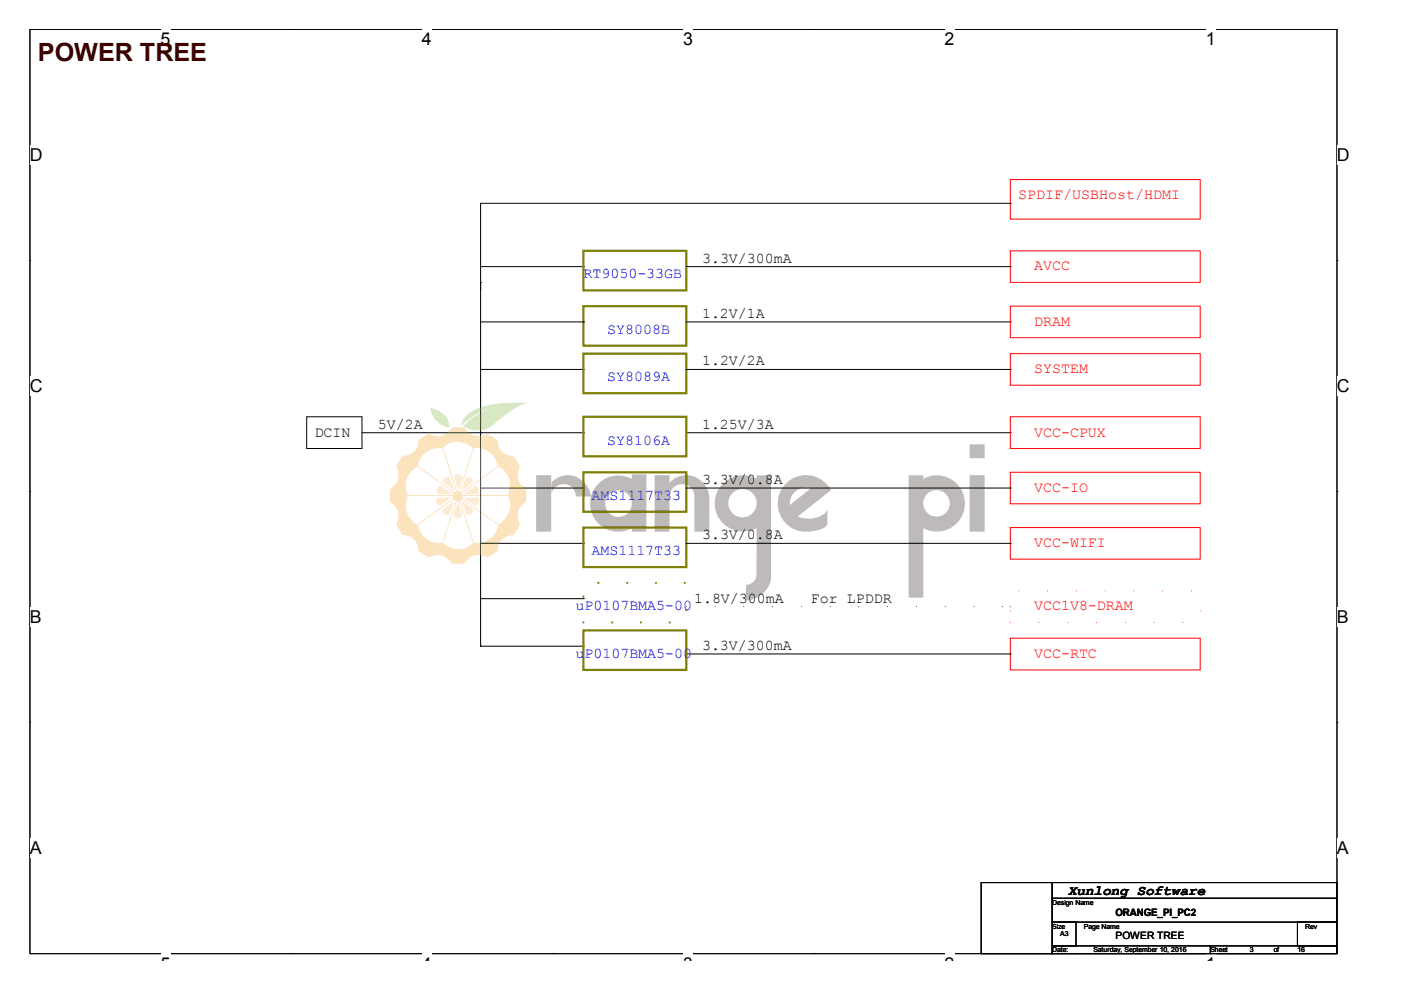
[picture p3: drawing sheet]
<svg xmlns="http://www.w3.org/2000/svg" width="297mm" height="210mm" viewBox="0 0 297 210" stroke-linecap="round" stroke-linejoin="round" font-family="sans-serif">
<path d="M6.4 6.2h277.1v196h-277.1z" fill="none" stroke="#000" stroke-width=".21"/>
<g fill="#fff">
<path d="M34 6.2h2.2v4.3h-2.2z"/>
<path d="M34 202.2h2.2v1.4h-2.2z"/>
</g>
<path d="M61.8 6.2h.1M61.8 202.2h.1" fill="none" stroke="#000" stroke-width=".21"/>
<g fill="#fff">
<path d="M89.5 6.2h2.1v4.3h-2.1z"/>
<path d="M89.5 202.2h2.1v1.4h-2.1z"/>
</g>
<path d="M117.2 6.2h.1M117.2 202.2h.1" fill="none" stroke="#000" stroke-width=".21"/>
<g fill="#fff">
<path d="M144.9 6.2h2.1v4.3h-2.1z"/>
<path d="M144.9 202.2h2.1v1.4h-2.1z"/>
</g>
<path d="M172.6 6.2h.1M172.6 202.2h.1" fill="none" stroke="#000" stroke-width=".21"/>
<g fill="#fff">
<path d="M200.3 6.2h2.1v4.3h-2.1z"/>
<path d="M200.3 202.2h2.1v1.4h-2.1z"/>
</g>
<path d="M228 6.2h.1M228 202.2h.1" fill="none" stroke="#000" stroke-width=".21"/>
<g fill="#fff">
<path d="M255.7 6.2h2.1v4.3h-2.1z"/>
<path d="M255.7 202.2h2.1v1.4h-2.1z"/>
<path d="M6.4 30.7h2.7v4.2h-2.7z"/>
<path d="M283.5 30.7h2.7v4.2h-2.7z"/>
<path d="M6.4 79.7h2.7v4.2h-2.7z"/>
<path d="M283.5 79.7h2.7v4.2h-2.7z"/>
</g>
<path d="M6.4 55.2h.1M283.5 55.2h.1" fill="none" stroke="#000" stroke-width=".21"/>
<g fill="#fff">
<path d="M6.4 128.7h2.5v4.2h-2.5z"/>
<path d="M283.5 128.7h2.5v4.2h-2.5z"/>
</g>
<path d="M6.4 104.2h.1M283.5 104.2h.1" fill="none" stroke="#000" stroke-width=".21"/>
<g fill="#fff">
<path d="M6.4 177.6h2.5v4.3h-2.5z"/>
<path d="M283.5 177.6h2.5v4.3h-2.5z"/>
</g>
<g fill="none" stroke="#000" stroke-width=".21">
<path d="M101.9 59.9h.1M101.9 56.5h21.8M123.7 56.5h.1M145.5 56.5h68.7M214.2 43.1h.1M214.2 56.5h.1M214.2 43.1h-112.3v93.9M101.9 68.3h21.8M101.9 78.3h21.8M123.7 68.3h.1M123.7 78.3h.1M145.5 68.3h68.7"/>
<path d="M145.5 78.3h68.7M214.2 68.3h.1M214.2 78.3h.1M65 88.4h11.8v6.7h-11.8zM76.8 91.8h46.9M101.9 91.8h.1M123.7 91.8h.1M145.5 91.8h68.7M214.2 91.8h.1M101.9 103.5h21.8M101.9 115.2h21.8M123.7 103.5h.1"/>
<path d="M123.7 115.2h.1M145.5 103.5h68.7M145.5 115.2h68.7M214.2 103.5h.1M214.2 115.2h.1M101.9 137h.1M101.9 126.9h21.8M101.9 137h21.8M123.7 126.9h.1M123.7 137h.1M145.5 138.7h68.7M214.2 138.7h.1"/>
<path d="M6.4 153.2h.1M283.5 153.2h.1M208 187.1h15.1v15.1h-15.1zM223.1 187.1h60.4v3.4h-60.4zM223.1 190.5h60.4v5h-60.4zM223.1 195.5h5v5h-5zM275.1 195.5h8.4v5h-8.4zM223.1 200.5h33.5v1.7h-33.5zM256.6 200.5h26.9v1.7h-26.9z"/>
</g>
<path d="M214.2 38.1h40.3v8.4h-40.3zM214.2 53.2h40.3v6.7h-40.3zM214.2 64.9h40.3v6.7h-40.3zM214.2 75h40.3v6.7h-40.3zM214.2 88.4h40.3v6.7h-40.3zM214.2 100.1h40.3v6.7h-40.3zM214.2 111.9h40.3v6.6h-40.3zM214.2 135.3h40.3v6.7h-40.3z" fill="none" stroke="#f00" stroke-width=".21"/>
<path d="M123.7 53.2h21.8v8.4h-21.8zM123.7 64.9h21.8v8.4h-21.8zM123.7 75h21.8v8.4h-21.8zM123.7 88.4h21.8v8.3h-21.8zM123.7 100.1h21.8v8.4h-21.8zM123.7 111.9h21.8v8.3h-21.8zM123.7 133.7h21.8v8.3h-21.8z" fill="none" stroke="#7f7f00" stroke-width=".47"/>
<path d="M145.5 128.6h68.7M214.2 128.6h.1" fill="none" stroke="#000" stroke-width=".21" stroke-dasharray="0 6.1"/>
<path d="M214.2 125.3h40.3v6.7h-40.3z" fill="none" stroke="#f00" stroke-width=".21" stroke-dasharray="0 6.1"/>
<path d="M123.7 123.6h21.8v8.4h-21.8z" fill="none" stroke="#7f7f00" stroke-width=".47" stroke-dasharray="0 6.1"/>
<g fill="#7ab537">
<path d="M98.9 88.1a12.1 12.1 0 0 1 7.7-2.6l5.2-.1a16 16 0 0 0-6.5 4.1 5.3 5.3 0 0 1-7 .8 11.1 11.1 0 0 1 6.8-3.6 9.7 9.7 0 0 0-6.2 2.5l-1.1 1 .3-1z"/>
<path d="M91.2 86.5a4.5 4.5 0 0 1 4.1 3.7v.4a4.7 4.7 0 0 1-4.1-4.1z"/>
</g>
<path d="M85.3 96.7a3.3 3.3 0 0 0 3.4-3.4l2.2-1.3a3.5 3.5 0 0 0 4.9-1.3l1.7-.1a1.45 1.45 0 0 1 1.5 .7 3.3 3.3 0 0 0 4.3 .7l2.2 1.3a3.3 3.3 0 0 0 3.4 3.4l1.3 2.2a3.5 3.5 0 0 0 1.3 4.8l.1 1.7a1.45 1.45 0 0 1-.7 1.5 3.3 3.3 0 0 0-.7 4.3l-1.3 2.2a3.3 3.3 0 0 0-3.4 3.5l-2.2 1.2a3.5 3.5 0 0 0-4.8 1.4h-1.7a1.45 1.45 0 0 1-1.5-.7 3.3 3.3 0 0 0-4.4-.7l-2.2-1.2a3.3 3.3 0 0 0-3.4-3.5l-1.3-2.2a3.5 3.5 0 0 0-1.3-4.8l-.1-1.7a1.45 1.45 0 0 1 .7-1.5 3.3 3.3 0 0 0 .7-4.3z" fill="#f4a323"/>
<g fill="#fff">
<path d="M97.1 105.1l8.5-6.2a4.6 4.6 0 0 1 2.1 6.2z"/>
<path d="M100.3 95a4.6 4.6 0 0 1 5.3 3.9l-8.5 6.2z"/>
<path d="M93.9 94.9a4.6 4.6 0 0 1 6.4 .1l-3.2 10.1-3.3-10.1z"/>
<path d="M89.6 96.5a5 5 0 0 1 4.2-1.5l3.3 10-8.6-6.1 .1-.2a4.7 4.7 0 0 1 1-2.2z"/>
<path d="M87.4 99.8l1.1-.9 8.6 6.2h-10.6a4.4 4.4 0 0 1 .9-5.3z"/>
<path d="M86.5 105.1h10.6l-8.6 6.2a4.6 4.6 0 0 1-2-6.2z"/>
<path d="M88.6 111.3l8.5-6.2-3.2 10a4.6 4.6 0 0 1-5.3-3.8z"/>
<path d="M97.1 105.1l3.3 10a4.6 4.6 0 0 1-6.6 0z"/>
<path d="M97.1 105.1l8.5 6.2a4.6 4.6 0 0 1-5.2 3.8z"/>
<path d="M97.1 105.1l10.5-.1a4.6 4.6 0 0 1-2 6.3z"/>
</g>
<g fill="#f4a323">
<path d="M85.4 113.5l23.4-17 .1 .2-23.4 17z"/>
<circle cx="97" cy="105.2" r="1.06"/>
</g>
<path d="M82.6 105.1h29" fill="none" stroke="#f4a323" stroke-width=".21"/>
<g fill="#f4a323">
<path d="M101.5 91.3l.2 .1-9 27.5-.1-.1z"/>
<path d="M92.6 91.4l.1-.1 9 27.5-.2 .1z"/>
<path d="M85.5 96.5l23.4 17-.1 .2-23.4-17z"/>
</g>
<g fill="#f5b663">
<path d="M96.3 101.1l.5-.5a1.08 1.08 0 0 1 1.3 .5l-1 2.8z"/>
<path d="M94.3 101.4l.4-.2h.7l1 2.9-2.4-1.8 .1-.6z"/>
<path d="M92.8 103.4l.6-.4 2.5 1.7h-3l-.3-.5z"/>
<path d="M92.7 105.5h3l-2.4 1.7-.5-.3a1.08 1.08 0 0 1-.1-1.4z"/>
<path d="M93.8 108.1l2.4-1.8-.9 2.8-.6 .1a1.08 1.08 0 0 1-.9-1.1z"/>
<path d="M97.1 106.5l.8 2.8-.4 .4a1.08 1.08 0 0 1-1.4-.4z"/>
<path d="M97.9 106.2l2.4 1.8-.1 .6a1.08 1.08 0 0 1-1.3 .5z"/>
<path d="M98.3 105.5h3l.3 .5a1.08 1.08 0 0 1-.8 1.2z"/>
<path d="M98.3 104.8l2.4-1.8 .5 .3a1.08 1.08 0 0 1 .1 1.4z"/>
<path d="M98.8 101.3l.6-.1a1.08 1.08 0 0 1 .9 1.1l-2.5 1.8z"/>
</g>
<g fill="#221815">
<path d="M138.8 100.7h3.1v1.7a4.8 4.8 0 0 1 5.4-1.3 4.8 4.8 0 0 1 3.1 4.5v7.1h-3.2v-7.4a2.64 2.64 0 0 0-2.6-2.6 2.64 2.64 0 0 0-2.7 2.6v7.4h-3.1z"/>
<path d="M116.9 102.4v2.9a2.62 2.62 0 0 1 2.6-2.6 2.62 2.62 0 0 1 2.6 2.6h3.2a4.9 4.9 0 0 0-3.3-4.3 4.9 4.9 0 0 0-5.1 1.4zM113.7 100.7h3.2v12h-3.2z"/>
<path d="M128.3 106.8a2.81 2.81 0 0 0 5.6 0 2.81 2.81 0 0 0-5.6 0zM126.9 102.6a5.9 5.9 0 0 1 7-1v-1h3.1v12.1h-3.1v-.7a6 6 0 0 1-7.6-1.7 6 6 0 0 1 .6-7.7z"/>
<path d="M154.4 106.7a3 3 0 0 0 6 0 3 3 0 0 0-6 0zM153.3 102.5a6 6 0 0 1 7.1-1v-.7h3.1v21.5a5.5 5.5 0 0 1-5.3 5v-3.3a2.22 2.22 0 0 0 2.2-2.2v-9.8a6 6 0 0 1-7.6-1.7 6 6 0 0 1 .5-7.8z"/>
<path d="M168.5 104.4a3.2 3.2 0 0 0-1 2.7l4.4-3.6a3.4 3.4 0 0 0-3.4 .9zM166.6 102.5a6 6 0 0 1 9.6 1.4l-7 5.6a5.5 5.5 0 0 0 6-.9l.2-.7v3.1a3.5 3.5 0 0 1-2.9 1.6 6.1 6.1 0 0 1-6.8-2.8 6.1 6.1 0 0 1 .9-7.3z"/>
<path d="M195.7 106.7a2.85 2.85 0 0 0 5.7 0 2.85 2.85 0 0 0-5.7 0zM192.6 100.8h3.2v.7a6 6 0 0 1 8.8 5.3 6 6 0 0 1-8.8 5.2v14.7h-3.2z"/>
<path d="M205.6 100.7v12h3.2v-12zM205.6 94.2h3.2v3h-3.2z"/>
</g>
<text font-size="5.3" fill="#3f0000" x="8" y="12.8">POWER TREE</text>
<g font-size="3.8">
<text x="34" y="9.6">5</text>
<text x="89.5" y="9.6">4</text>
<text x="144.9" y="9.6">3</text>
<text x="200.3" y="9.6">2</text>
<text x="255.7" y="9.6">1</text>
<text x="6.3" y="34.1">D</text>
<text x="283.5" y="34.1">D</text>
<text x="6.3" y="83.1">C</text>
<text x="283.5" y="83.1">C</text>
<text x="6.3" y="132.1">B</text>
<text x="283.5" y="132.1">B</text>
<text x="6.3" y="181">A</text>
<text x="283.5" y="181">A</text>
<text x="34" y="205.6">5</text>
<text x="89.5" y="205.6">4</text>
<text x="144.9" y="205.6">3</text>
<text x="200.3" y="205.6">2</text>
<text x="255.7" y="205.6">1</text>
</g>
<g font-size="3.2" fill="#f00">
<text x="215.9" y="42.3">SPDIF/USBHost/HDMI</text>
<text x="219.2" y="57.3">AVCC</text>
<text x="219.2" y="69.1">DRAM</text>
<text x="219.2" y="79.1">SYSTEM</text>
<text x="219.2" y="92.6">VCC-CPUX</text>
<text x="219.2" y="104.3">VCC-IO</text>
<text x="219.2" y="116">VCC-WIFI</text>
<text x="219.2" y="129.4">VCC1V8-DRAM</text>
<text x="219.2" y="139.5">VCC-RTC</text>
</g>
<g font-size="3.2" fill="#00f">
<text x="123.7" y="59">RT9050-33GB</text>
<text x="128.7" y="70.8">SY8008B</text>
<text x="128.7" y="80.8">SY8089A</text>
<text x="128.7" y="94.2">SY8106A</text>
<text x="125.4" y="106">AMS1117T33</text>
<text x="125.4" y="117.7">AMS1117T33</text>
<text x="122" y="129.4">uP0107BMA5-00</text>
<text x="122" y="139.5">uP0107BMA5-00</text>
</g>
<g font-size="3.2">
<text x="148.8" y="55.7">3.3V/300mA</text>
<text x="148.8" y="67.4">1.2V/1A</text>
<text x="148.8" y="77.5">1.2V/2A</text>
<text x="66.7" y="92.6">DCIN</text>
<text x="80.1" y="90.9">5V/2A</text>
<text x="148.8" y="90.9">1.25V/3A</text>
<text x="148.8" y="102.6">3.3V/0.8A</text>
<text x="148.8" y="114.4">3.3V/0.8A</text>
<text x="147.1" y="127.8">1.8V/300mA</text>
<text x="171.9" y="127.8">For LPDDR</text>
<text x="148.8" y="137.8">3.3V/300mA</text>
</g>
<text font-size="3" x="226.4" y="189.7">Xunlong Software</text>
<g font-size="2.2">
<text x="236.5" y="194.2">ORANGE_PI_PC2</text>
<text x="236.5" y="199.2">POWER TREE</text>
</g>
<g font-size="1.5">
<text x="223.1" y="191.8">Design Name</text>
<text x="223.1" y="196.9">Size</text>
<text x="229.8" y="196.9">Page Name</text>
<text x="276.7" y="196.9">Rev</text>
<text x="223.1" y="201.9">Date:</text>
<text x="224.8" y="198.5">A3</text>
<text x="231.8" y="201.9">Saturday, September 10, 2016</text>
<text x="256.6" y="201.9">Sheet</text>
<text x="265" y="201.9">3</text>
<text x="270" y="201.9">of</text>
<text x="275.1" y="201.9">16</text>
</g>
</svg>
